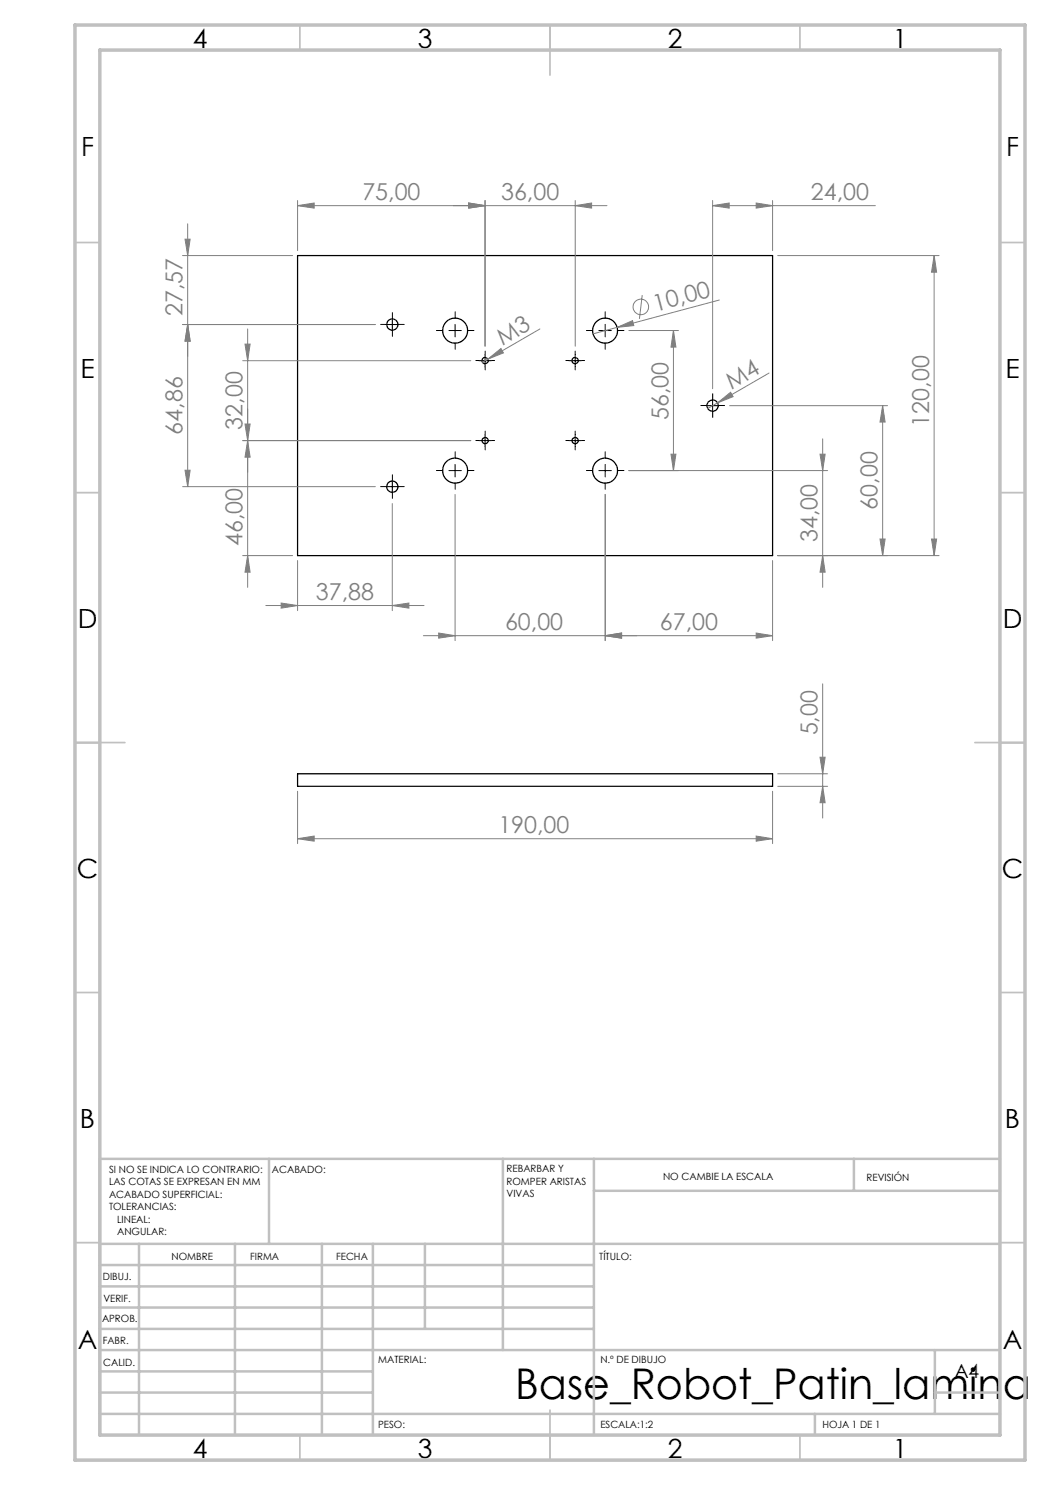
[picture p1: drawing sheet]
<svg xmlns="http://www.w3.org/2000/svg" width="210mm" height="297mm" viewBox="0 0 210 297" stroke-linecap="round" stroke-linejoin="round" font-family="sans-serif">
<g fill="none" stroke="#000" stroke-width=".25">
<path d="M59.5 51.1h95v60h-95zM59.5 154.8h95v2.5h-95z"/>
<circle cx="78.5" cy="64.9" r="1.12"/>
<circle cx="91" cy="66.1" r="2.51"/>
<circle cx="97" cy="72.1" r=".63"/>
<circle cx="115" cy="72.1" r=".63"/>
<circle cx="121" cy="66.1" r="2.5"/>
<circle cx="78.5" cy="97.3" r="1.12"/>
<circle cx="91" cy="94.1" r="2.5"/>
<circle cx="97" cy="88.1" r=".62"/>
<circle cx="115" cy="88.1" r=".62"/>
<circle cx="121" cy="94.1" r="2.49"/>
<circle cx="142.5" cy="81.1" r="1.12"/>
</g>
<g fill="none" stroke="#808080" stroke-width=".2">
<path d="M36.5 51.1h22M37 47.8h1l-.5 3.3zM37.5 44.8v52.5M59.5 41.1l3.3-.5v1zM59.5 41.1h61.9M59.5 40.1v10M93.7 40.6l3.3 .5-3.3 .5zM97 40.1v29.1M115 41.1l3.3-.5v1zM115 40.1v29.1M128.4 59l-.5 4.8M142.5 41.1l3.3-.5v1z"/>
<path d="M142.5 41.1h32.6M142.5 40.1v37.6M151.2 40.6l3.3 .5-3.3 .5zM154.5 40.1v10M155.5 51.1h32.3M186.8 51.1l.5 3.3h-1zM186.8 51.1v60M36.5 64.9h38.6M37.5 64.9l.5 3.3h-1zM48.5 72.1h45.7M49 68.8h1l-.5 3.3zM49.5 65.8v51.7"/>
<path d="M97.6 71.8l2.6-2.1 .5 .9zM97.6 71.8l-1.1 .6M108 65.8l-10.4 6M123.4 65.5l3.1-1.4 .3 1zM123.4 65.5l-4.8 1.3M125.8 66.1h9.9M134.7 66.1l.5 3.3h-1zM134.7 66.1v28M143.9 60l-20.5 5.5M153.8 74.6l-10.3 6M36.5 97.3h38.6M37 94h1l-.5 3.3z"/>
<path d="M49 84.8h1l-.5 3.3zM49.5 88.1l.5 3.3h-1zM91 98.9v29.2M94.2 88.1h-45.7M121 98.9v29.2M125.8 94.1h39.7M134.2 90.8h1l-.5 3.3zM143.5 80.6l2.6-2.1 .5 .8zM143.5 80.6l-2 1.1M145.9 81.1h31.6M164 90.8h1l-.5 3.3zM164.5 87.8v29.7"/>
<path d="M176.5 81.1l.5 3.3h-1zM176.5 81.1v30M48.5 111.1h10M49.5 111.1l.5 3.3h-1zM59.5 112.1v10M78.5 100.7v21.4M154.5 112.1v16M155.5 111.1h32.3M164.5 111.1l.5 3.3h-1zM176 107.8h1l-.5 3.3zM186.3 107.8h1l-.5 3.3zM53.2 121.1h31.6"/>
<path d="M56.2 120.6l3.3 .5-3.3 .5zM78.5 121.1l3.3-.5v1zM84.7 127.1h69.8M87.7 126.6l3.3 .5-3.3 .5zM121 127.1l3.3-.5v1zM151.2 126.6l3.3 .5-3.3 .5zM164.5 136.8v26.8M59.5 158.3v10.4M154.5 158.3v10.4M155.5 154.8h10M155.5 157.3h10M164 151.4h1l-.5 3.4z"/>
<path d="M164.5 157.3l.5 3.2h-1zM59.5 167.7l3.3-.5v1zM59.5 167.7h95M151.2 167.2l3.3 .5-3.3 .5z"/>
<circle cx="128.2" cy="61.4" r="1.56"/>
</g>
<g fill="none" stroke="#000" stroke-width=".2" stroke-dasharray="15.2 1.3 1.3 1.3">
<path d="M77.2 64.9h-1.1M78.5 63.6v-1.1M78.5 66.1v1.2M79.7 64.9h1.2M88.5 66.1h-1.2M91 63.6v-1.2M91 68.6v1.3M93.5 66.1h1.3M95.8 72.1h-.6M97 70.9v-.7M97 73.4v.6M98.3 72.1h.6"/>
<path d="M113.8 72.1h-.6M115 70.9v-.7M115 73.4v.6M116.3 72.1h.6M118.5 66.1h-1.2M121 63.6v-1.2M121 68.6v1.3M123.5 66.1h1.3M142.5 79.9v-1.2M77.2 97.3h-1.1M78.5 96.1v-1.2M78.5 98.6v1.1"/>
<path d="M79.7 97.3h1.2M88.5 94.1h-1.2M91 91.6v-1.2M91 96.6v1.3M93.5 94.1h1.3M95.8 88.1h-.6M97 86.9v-.7M97 89.4v.6M98.3 88.1h.6M113.8 88.1h-.6M115 86.9v-.7M115 89.4v.6"/>
<path d="M116.3 88.1h.6M118.5 94.1h-1.2M121 91.6v-1.2M121 96.6v1.3M123.5 94.1h1.3M141.3 81.1h-1.1M142.5 82.4v1.1M143.8 81.1h1.1"/>
</g>
<g fill="none" stroke="#000" stroke-width=".2">
<path d="M77.2 64.9h2.5M78.5 63.7v2.4M89.8 66.1h2.5M91 64.9v2.5M95.8 72.1h2.5M97 70.9v2.5M113.8 72.1h2.5M115 70.9v2.5M119.8 66.1h2.5M121 64.9v2.5M142.5 79.9v2.5M77.2 97.3h2.5"/>
<path d="M78.5 96.1v2.5M89.8 94.1h2.5M91 92.9v2.5M95.8 88.1h2.5M97 86.9v2.5M113.8 88.1h2.5M115 86.9v2.5M119.8 94.1h2.5M121 92.9v2.5M141.3 81.1h2.5"/>
</g>
<g fill="none" stroke="#c0c0c0" stroke-width=".35">
<path d="M60 5v5M110 5v10M160 5v5M15 48.5h5M200 48.5h5M15 98.5h5M200 98.5h5M15 148.5h10M195 148.5h10M15 198.5h5M200 198.5h5M15 248.5h5"/>
<path d="M200 248.5h5M60 287v5M110 282v10M160 287v5"/>
</g>
<g fill="none" stroke="#c0c0c0" stroke-width=".5">
<path d="M53.8 231.8v17M100.6 231.8v38.2M118.8 231.8v55.2M118.8 238.2h81.2M170.8 231.8v6.4M200 231.8h-180v55.2M20 248.8h180M20 257.3h98.8M20 253h98.8M27.8 248.8v38.2M47 248.8v38.2M64.4 248.8v38.2"/>
<path d="M74.6 248.8v38.2M85 248.8v17M20 265.8h98.8M20 261.5h98.8M20 278.5h54.6M20 274.3h54.6M20 270h180M187 278.5h13M187 270v12.8M20 282.8h180M163 282.8v4.2"/>
</g>
<path d="M15 5h190v287h-190zM20 10h180v277h-180z" fill="none" stroke="#c0c0c0" stroke-width=".7"/>
<g fill="#808080">
<path d="M123.4 65.5l3.1-1.4 .3 1z"/>
<path d="M97.6 71.8l2.6-2.1 .5 .9z"/>
<path d="M143.5 80.6l2.6-2.1 .5 .8z"/>
<path d="M121 127.1l3.3-.5v1zM87.7 126.6l3.3 .5-3.3 .5z"/>
<path d="M93.7 40.6l3.3 .5-3.3 .5zM115 41.1l3.3-.5v1z"/>
<path d="M78.5 121.1l3.3-.5v1zM56.2 120.6l3.3 .5-3.3 .5zM93.7 40.6l3.3 .5-3.3 .5zM59.5 41.1l3.3-.5v1z"/>
<path d="M151.2 126.6l3.3 .5-3.3 .5zM121 127.1l3.3-.5v1zM151.2 40.6l3.3 .5-3.3 .5zM142.5 41.1l3.3-.5v1z"/>
<path d="M164.5 111.1l.5 3.3h-1zM164 90.8h1l-.5 3.3zM176 107.8h1l-.5 3.3zM176.5 81.1l.5 3.3h-1zM37.5 64.9l.5 3.3h-1zM37 47.8h1l-.5 3.3z"/>
<path d="M186.3 107.8h1l-.5 3.3zM186.8 51.1l.5 3.3h-1z"/>
<path d="M37.5 64.9l.5 3.3h-1zM37 94h1l-.5 3.3zM49 68.8h1l-.5 3.3zM49.5 88.1l.5 3.3h-1zM134.7 66.1l.5 3.3h-1zM134.2 90.8h1l-.5 3.3zM164 151.4h1l-.5 3.4zM164.5 157.3l.5 3.2h-1z"/>
<path d="M49 84.8h1l-.5 3.3zM49.5 111.1l.5 3.3h-1z"/>
<path d="M59.5 167.7l3.3-.5v1zM151.2 167.2l3.3 .5-3.3 .5z"/>
</g>
<text font-size="8.5" x="103" y="279.7">Base_Robot_Patin_lamina</text>
<g font-size="5.3">
<text x="38.5" y="9.5">4</text>
<text x="83.5" y="9.5">3</text>
<text x="133.6" y="9.5">2</text>
<text x="178.6" y="9.5">1</text>
<text x="16.2" y="31.3">F</text>
<text x="201.2" y="31.3">F</text>
<text x="16.1" y="75.5">E</text>
<text x="201.1" y="75.5">E</text>
<text x="15.5" y="125.5">D</text>
<text x="200.5" y="125.5">D</text>
<text x="15.4" y="175.5">C</text>
<text x="200.4" y="175.5">C</text>
<text x="16" y="225.5">B</text>
<text x="201" y="225.5">B</text>
<text x="15.5" y="269.8">A</text>
<text x="200.5" y="269.8">A</text>
<text x="38.5" y="291.5">4</text>
<text x="83.5" y="291.5">3</text>
<text x="133.6" y="291.5">2</text>
<text x="178.6" y="291.5">1</text>
</g>
<g font-size="4.7" fill="#808080">
<text x="72.5" y="40.1">75,00</text>
<text x="100.2" y="40.1">36,00</text>
<text x="162.2" y="40.1">24,00</text>
<text x="36.5" y="63.3" transform="rotate(-90 36.5 63.3)">27,57</text>
<text x="131.1" y="62.4" transform="rotate(-15 131.1 62.4)">10,00</text>
<text x="100.5" y="69.1" transform="rotate(-30 100.5 69.1)">M3</text>
<text x="146.3" y="77.9" transform="rotate(-30 146.3 77.9)">M4</text>
<text x="36.5" y="86.9" transform="rotate(-90 36.5 86.9)">64,86</text>
<text x="48.5" y="85.9" transform="rotate(-90 48.5 85.9)">32,00</text>
<text x="133.7" y="84" transform="rotate(-90 133.7 84)">56,00</text>
<text x="185.8" y="85.3" transform="rotate(-90 185.8 85.3)">120,00</text>
<text x="175.5" y="101.9" transform="rotate(-90 175.5 101.9)">60,00</text>
<text x="48.5" y="109.2" transform="rotate(-90 48.5 109.2)">46,00</text>
<text x="163.5" y="108.4" transform="rotate(-90 163.5 108.4)">34,00</text>
<text x="63.2" y="120.1">37,88</text>
<text x="101" y="126.1">60,00</text>
<text x="132" y="126.1">67,00</text>
<text x="163.5" y="147.1" transform="rotate(-90 163.5 147.1)">5,00</text>
<text x="99.7" y="166.7">190,00</text>
</g>
<text font-size="3.9" x="190.9" y="275.5">A4</text>
<g font-size="2">
<text x="21.8" y="234.6">SI NO SE INDICA LO CONTRARIO:</text>
<text x="21.8" y="237.1">LAS COTAS SE EXPRESAN EN MM</text>
<text x="21.8" y="239.6">ACABADO SUPERFICIAL:</text>
<text x="54.4" y="234.6">ACABADO:</text>
<text x="101.3" y="234.5">REBARBAR Y</text>
<text x="101.3" y="237">ROMPER ARISTAS</text>
<text x="101.3" y="239.5">VIVAS</text>
<text x="132.6" y="236">NO CAMBIE LA ESCALA</text>
<text x="173.3" y="236.2">REVISIÓN</text>
<text x="21.8" y="242.1">TOLERANCIAS:</text>
<text x="23.4" y="244.6">LINEAL:</text>
<text x="23.4" y="247.1">ANGULAR:</text>
<text x="34.3" y="252">NOMBRE</text>
<text x="50" y="251.9">FIRMA</text>
<text x="67.2" y="251.9">FECHA</text>
<text x="119.9" y="251.9">TÍTULO:</text>
<text x="20.6" y="256.1">DIBUJ.</text>
<text x="20.7" y="260.3">VERIF.</text>
<text x="20.4" y="264.4">APROB.</text>
<text x="20.5" y="268.8">FABR.</text>
<text x="20.7" y="273.1">CALID.</text>
<text x="75.6" y="272.5">MATERIAL:</text>
<text x="120.1" y="272.5">N.º DE DIBUJO</text>
<text x="75.6" y="285.5">PESO:</text>
<text x="120.1" y="285.6">ESCALA:1:2</text>
<text x="164.5" y="285.6">HOJA 1 DE 1</text>
</g>
</svg>
